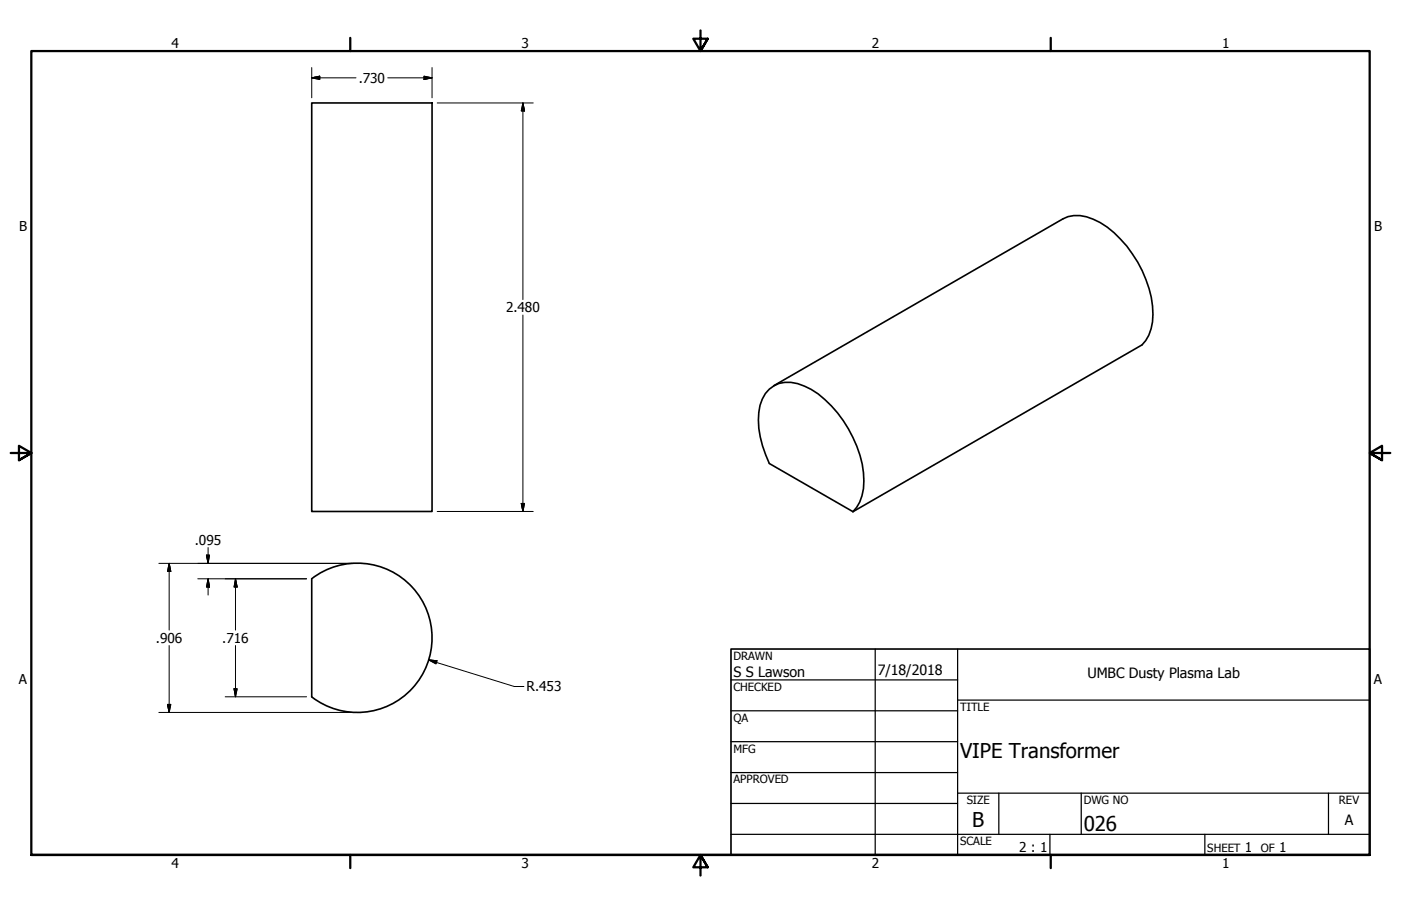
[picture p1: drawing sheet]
<svg xmlns="http://www.w3.org/2000/svg" width="432mm" height="279mm" viewBox="0 0 432 279" stroke-linecap="round" stroke-linejoin="round" font-family="sans-serif">
<!-- layer: Visible (ANSI) -->
<path d="M96.1 31.8h37.1v125.9h-37.1zM238.5 118.9l89.1-51.4a10.2 10.2 0 0 1 9.4 .1 30.5 30.5 0 0 1 13.6 13.2 32 32 0 0 1 4.6 18.5 11.7 11.7 0 0 1-3.2 7.1l-89.1 51.4M237.1 120a9.6 9.6 0 0 1 10.8-.9 30.8 30.8 0 0 1 13.6 13.2 28.3 28.3 0 0 1 4.2 20.5l-.7 2-1 1.7-1.1 1.3-25.8-14.9a28.7 28.7 0 0 1-2.8-17.9l.6-1.9 1-1.8zM96.1 178.5a23 23 0 0 1 31 2.6 23 23 0 0 1 0 31.2 23 23 0 0 1-31 2.6v-36.4" fill="none" stroke="#000" stroke-width=".51"/>
<!-- layer: Border (ANSI) -->
<path d="M107.9 11.7v4M215.9 9.4v6.3l-2.2-3.8h4.4l-2.2 3.8 2.2-3.8M323.8 11.7v4M3.3 139.7h6.4l-3.9-2.2v4.4l3.9-2.2-3.9 2.2M428.5 139.7h-6.4l3.9-2.2v4.4l-3.9-2.2 3.9 2.2M9.7 263.7v-248h412.4v248h-412.4h412.4M107.9 263.7v4M218.1 267.5l-2.2-3.8 2.2 3.8h-4.4l2.2-3.8v6.3M323.8 263.7v4" fill="none" stroke="#000" stroke-width=".7"/>
<!-- layer: Title (ANSI) -->
<g fill="none" stroke="#000" stroke-width=".38">
<path d="M225.3 209.7h69.8M225.3 219.2h69.8M269.7 200.2v63.5M295.1 215.9h127M295.1 200.2v63.5M225.3 228.7h69.8M225.3 238.3h69.8M225.3 257.3h196.8M225.3 247.8h69.8M295.1 244.6h127M307.8 244.6v12.7M323.6 257.3v6.4"/>
<path d="M333.2 244.6v12.7M371.3 257.3v6.4M409.4 244.6v12.7"/>
</g>
<path d="M225.3 200.2h196.8v63.5h-196.8z" fill="none" stroke="#000" stroke-width=".51"/>
<!-- layer: Dimension (ANSI) -->
<g fill="none" stroke="#000" stroke-width=".31">
<path d="M96.1 24l2.5-.5v1zM96.1 24h13.6M96.1 20.8v9.4M119.5 24h13.7M130.7 23.5l2.5 .5-2.5 .5zM133.2 20.8v9.4M134.7 31.8h29.6M161.2 31.8l.5 2.4h-1zM161.2 31.8v60.6M161.2 97.2v60.5M134.7 157.7h29.6M160.7 155.3h1l-.5 2.4z"/>
<path d="M49 173.7h59.6M52.1 173.7l.5 2.5h-1zM52.1 173.7v20.6M61 178.5h33.5M63.6 171.2h1l-.5 2.5zM64.1 178.5l.5 2.5h-1zM64.1 168.8v4.9M64.1 178.5v5M72.6 178.5l.5 2.5h-1zM72.6 178.5v15.8M52.1 199.1v20.6M72.6 199.1v15.8"/>
<path d="M49 219.7h59.6M51.6 217.2h1l-.5 2.5zM69.4 214.9h25.1M72.1 212.4h1l-.5 2.5zM132.1 203.5l2.6 .3-.3 .9zM132.1 203.5l26.4 8.2h3"/>
</g>
<g fill="#000" stroke="#000" stroke-width=".31">
<path d="M96.1 24l2.5-.5zM96.1 24l2.5-.5v1zM130.7 24.5l2.5-.5zM130.7 23.5l2.5 .5-2.5 .5zM161.2 31.8l.5 2.4zM161.2 31.8l.5 2.4h-1zM160.7 155.3l.5 2.4zM160.7 155.3h1l-.5 2.4zM52.1 173.7l.5 2.5zM52.1 173.7l.5 2.5h-1zM63.6 171.2l.5 2.5zM63.6 171.2h1l-.5 2.5z"/>
<path d="M64.1 178.5l.5 2.5zM64.1 178.5l.5 2.5h-1zM72.6 178.5l.5 2.5zM72.6 178.5l.5 2.5h-1zM51.6 217.2l.5 2.5zM51.6 217.2h1l-.5 2.5zM72.1 212.4l.5 2.5zM72.1 212.4h1l-.5 2.5zM132.1 203.5l2.6 .3zM132.1 203.5l2.6 .3-.3 .9z"/>
</g>
<g font-size="6.3">
<text x="295.9" y="233.7">VIPE Transformer</text>
<text x="299.7" y="255.1">B</text>
<text x="334" y="256.4">026</text>
</g>
<g font-size="4.4">
<text x="226.1" y="208.9">S S Lawson</text>
<text x="270.5" y="208.2">7/18/2018</text>
<text x="335.2" y="209.2">UMBC Dusty Plasma Lab</text>
<text x="414.5" y="254.4">A</text>
</g>
<g font-size="4.2">
<text x="52.8" y="14.7">4</text>
<text x="160.8" y="14.7">3</text>
<text x="268.7" y="14.7">2</text>
<text x="376.7" y="14.7">1</text>
<text x="110.6" y="25.5">.730</text>
<text x="5.9" y="71.4">B</text>
<text x="423.5" y="71.4">B</text>
<text x="156" y="96.3">2.480</text>
<text x="60" y="168">.095</text>
<text x="48.1" y="198.2">.906</text>
<text x="68.5" y="198.2">.716</text>
<text x="5.8" y="211.1">A</text>
<text x="162.3" y="213.2">R.453</text>
<text x="423.4" y="211.1">A</text>
<text x="314.1" y="262.9">2 : 1</text>
<text x="383.7" y="262.8">1</text>
<text x="394.2" y="262.8">1</text>
<text x="52.8" y="267.7">4</text>
<text x="160.8" y="267.7">3</text>
<text x="268.7" y="267.7">2</text>
<text x="376.7" y="267.7">1</text>
</g>
<g font-size="3.5">
<text x="226.1" y="203.5">DRAWN</text>
<text x="226.1" y="213">CHECKED</text>
<text x="295.9" y="219.2">TITLE</text>
<text x="226.1" y="222.6">QA</text>
<text x="226.1" y="232.1">MFG</text>
<text x="226.1" y="241.6">APPROVED</text>
<text x="297.9" y="248">SIZE</text>
<text x="334" y="248">DWG NO</text>
<text x="412.7" y="247.9">REV</text>
<text x="295.9" y="260.7">SCALE</text>
<text x="372.1" y="262.8">SHEET</text>
<text x="388.6" y="262.8">OF</text>
</g>
</svg>
